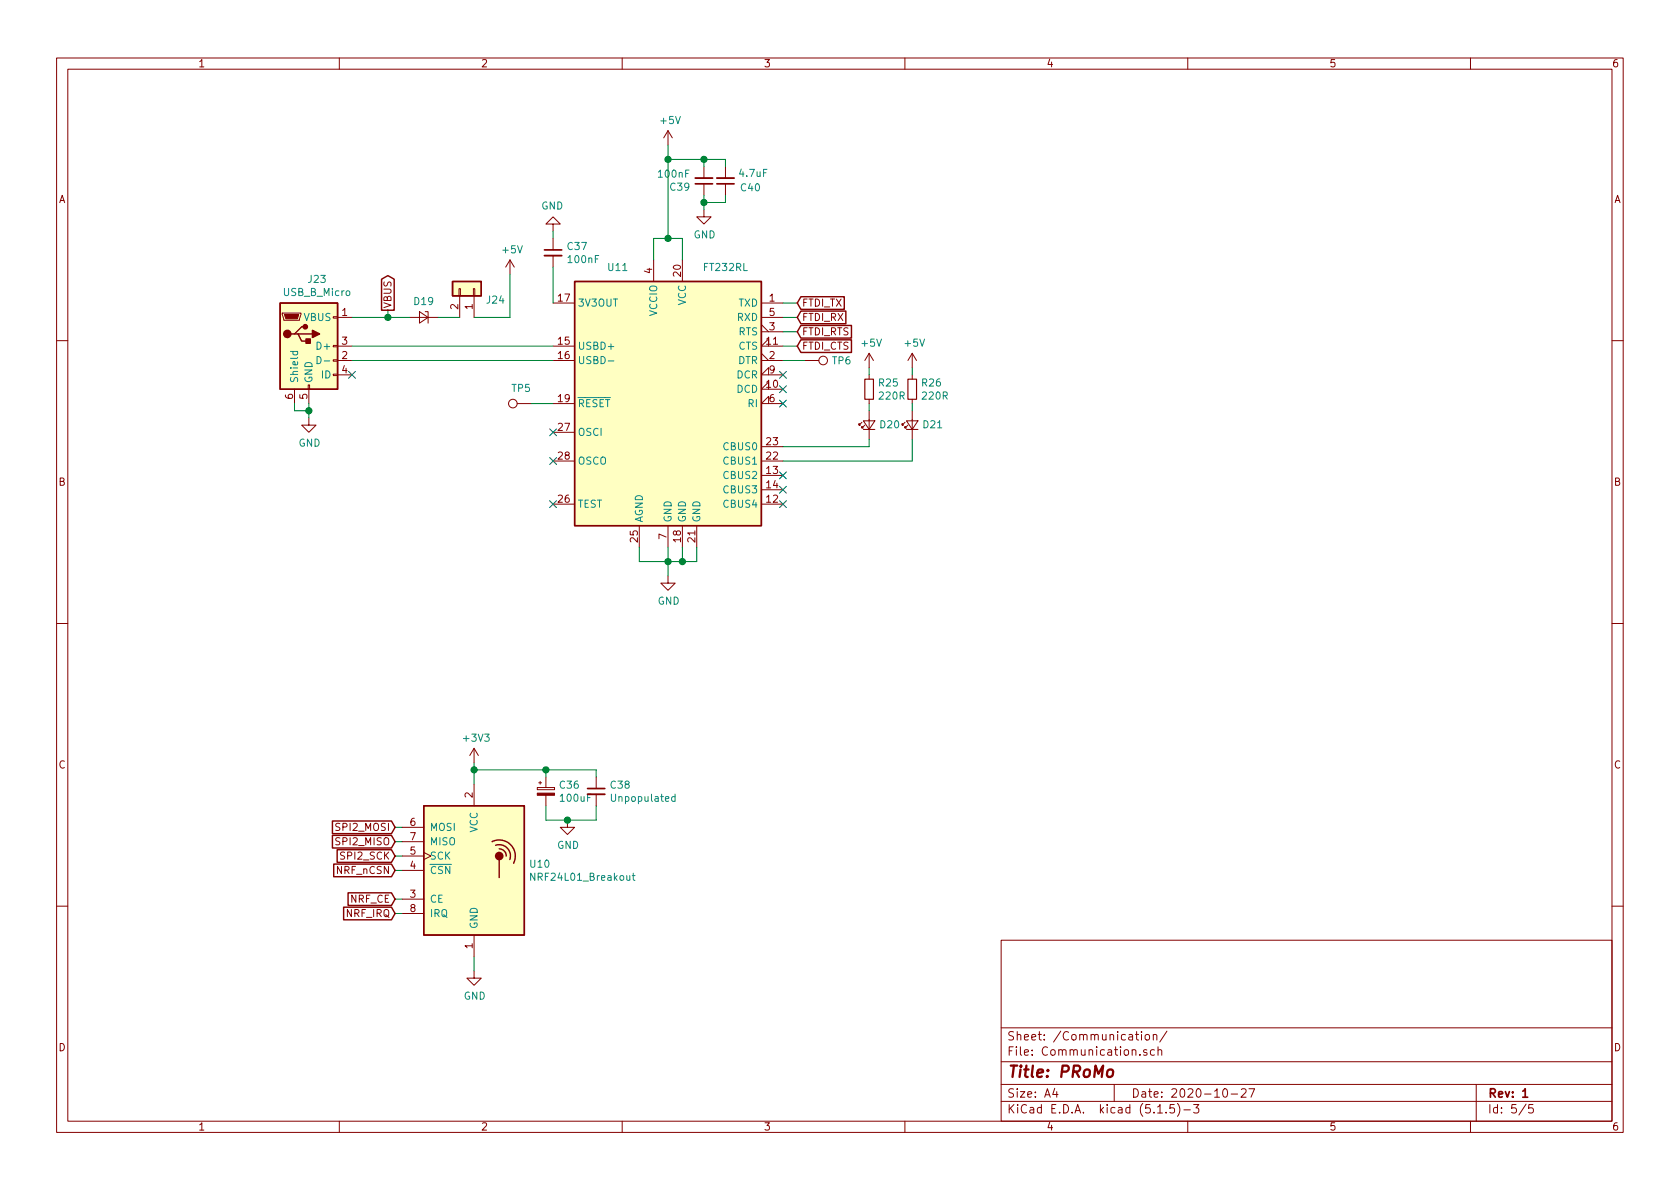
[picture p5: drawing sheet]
EESchema Schematic File Version 4
EELAYER 30 0
EELAYER END
$Descr A4 11693 8268
encoding utf-8
Sheet 5 5
Title "PRoMo"
Date "2020-10-27"
Rev "1"
Comp ""
Comment1 ""
Comment2 ""
Comment3 ""
Comment4 ""
$EndDescr
$Comp
L Interface_USB:FT232RL U?
U 1 1
P 4650 2800
AR Path="/6018A522" Ref="U?"  Part="1" 
AR Path="/6017C7CE/6018A522" Ref="U11"  Part="1" 
F 0 "U11" H 4300 3750 50  0000 C CNN
F 1 "FT232RL" H 5050 3750 50  0000 C CNN
F 2 "Package_SO:SSOP-28_5.3x10.2mm_P0.65mm" H 5750 1900 50  0001 C CNN
F 3 "https://www.ftdichip.com/Support/Documents/DataSheets/ICs/DS_FT232R.pdf" H 4650 2800 50  0001 C CNN
F 4 "C8690" H 4650 2800 50  0001 C CNN "LCSC"
F 5 "Basic" H 4650 2800 50  0001 C CNN "Catalog"
	1    4650 2800
	1    0    0    -1  
$EndComp
Wire Wire Line
	4750 1650 4750 1800
Wire Wire Line
	4550 1800 4550 1650
Wire Wire Line
	4550 1650 4650 1650
$Comp
L Connector:USB_B_Micro J?
U 1 1
P 2150 2400
AR Path="/6018A52B" Ref="J?"  Part="1" 
AR Path="/6017C7CE/6018A52B" Ref="J23"  Part="1" 
F 0 "J23" H 2207 2867 50  0000 C CNN
F 1 "USB_B_Micro" H 2207 2776 50  0000 C CNN
F 2 "Connector_USB:USB_Micro-B_Molex_47346-0001" H 2300 2350 50  0001 C CNN
F 3 "~" H 2300 2350 50  0001 C CNN
	1    2150 2400
	1    0    0    -1  
$EndComp
Wire Wire Line
	2450 2400 3850 2400
Wire Wire Line
	2450 2500 3850 2500
$Comp
L Device:C_Small C?
U 1 1
P 3850 1750
AR Path="/6018A533" Ref="C?"  Part="1" 
AR Path="/6017C7CE/6018A533" Ref="C37"  Part="1" 
F 0 "C37" H 3942 1796 50  0000 L CNN
F 1 "100nF" H 3942 1705 50  0000 L CNN
F 2 "Capacitor_SMD:C_0805_2012Metric_Pad1.15x1.40mm_HandSolder" H 3850 1750 50  0001 C CNN
F 3 "~" H 3850 1750 50  0001 C CNN
F 4 "C49678" H 3850 1750 50  0001 C CNN "LCSC"
F 5 "Basic" H 3850 1750 50  0001 C CNN "Catalog"
	1    3850 1750
	1    0    0    -1  
$EndComp
Wire Wire Line
	3850 1850 3850 2100
$Comp
L power:GND #PWR?
U 1 1
P 3850 1600
AR Path="/6018A53A" Ref="#PWR?"  Part="1" 
AR Path="/6017C7CE/6018A53A" Ref="#PWR0124"  Part="1" 
F 0 "#PWR0124" H 3850 1350 50  0001 C CNN
F 1 "GND" H 3855 1427 50  0000 C CNN
F 2 "" H 3850 1600 50  0001 C CNN
F 3 "" H 3850 1600 50  0001 C CNN
	1    3850 1600
	-1   0    0    1   
$EndComp
Wire Wire Line
	3850 1600 3850 1650
$Comp
L power:GND #PWR?
U 1 1
P 2150 2900
AR Path="/6018A541" Ref="#PWR?"  Part="1" 
AR Path="/6017C7CE/6018A541" Ref="#PWR0120"  Part="1" 
F 0 "#PWR0120" H 2150 2650 50  0001 C CNN
F 1 "GND" H 2155 2727 50  0000 C CNN
F 2 "" H 2150 2900 50  0001 C CNN
F 3 "" H 2150 2900 50  0001 C CNN
	1    2150 2900
	1    0    0    -1  
$EndComp
Wire Wire Line
	2150 2800 2150 2850
Wire Wire Line
	2050 2800 2050 2850
Wire Wire Line
	2050 2850 2150 2850
Connection ~ 2150 2850
Wire Wire Line
	2150 2850 2150 2900
$Comp
L power:GND #PWR?
U 1 1
P 4900 1450
AR Path="/6018A550" Ref="#PWR?"  Part="1" 
AR Path="/6017C7CE/6018A550" Ref="#PWR0128"  Part="1" 
F 0 "#PWR0128" H 4900 1200 50  0001 C CNN
F 1 "GND" H 4905 1277 50  0000 C CNN
F 2 "" H 4900 1450 50  0001 C CNN
F 3 "" H 4900 1450 50  0001 C CNN
	1    4900 1450
	1    0    0    -1  
$EndComp
Connection ~ 4900 1400
Wire Wire Line
	4900 1400 4900 1450
Wire Wire Line
	5050 1400 4900 1400
Wire Wire Line
	4900 1350 4900 1400
$Comp
L Device:C_Small C?
U 1 1
P 4900 1250
AR Path="/6018A55B" Ref="C?"  Part="1" 
AR Path="/6017C7CE/6018A55B" Ref="C39"  Part="1" 
F 0 "C39" H 4992 1296 50  0000 L CNN
F 1 "100nF" H 4992 1205 50  0000 L CNN
F 2 "Capacitor_SMD:C_0805_2012Metric_Pad1.15x1.40mm_HandSolder" H 4900 1250 50  0001 C CNN
F 3 "~" H 4900 1250 50  0001 C CNN
F 4 "C49678" H 4900 1250 50  0001 C CNN "LCSC"
F 5 "Basic" H 4900 1250 50  0001 C CNN "Catalog"
	1    4900 1250
	-1   0    0    1   
$EndComp
Wire Wire Line
	5050 1350 5050 1400
$Comp
L Device:C_Small C?
U 1 1
P 5050 1250
AR Path="/6018A563" Ref="C?"  Part="1" 
AR Path="/6017C7CE/6018A563" Ref="C40"  Part="1" 
F 0 "C40" H 4800 1300 50  0000 L CNN
F 1 "4.7uF" H 4750 1200 50  0000 L CNN
F 2 "Capacitor_SMD:C_0805_2012Metric_Pad1.15x1.40mm_HandSolder" H 5050 1250 50  0001 C CNN
F 3 "~" H 5050 1250 50  0001 C CNN
F 4 "C1779" H 5050 1250 50  0001 C CNN "LCSC"
F 5 "Basic" H 5050 1250 50  0001 C CNN "Catalog"
	1    5050 1250
	-1   0    0    1   
$EndComp
$Comp
L power:+5V #PWR?
U 1 1
P 4650 1000
AR Path="/6018A569" Ref="#PWR?"  Part="1" 
AR Path="/6017C7CE/6018A569" Ref="#PWR0126"  Part="1" 
F 0 "#PWR0126" H 4650 850 50  0001 C CNN
F 1 "+5V" H 4665 1173 50  0000 C CNN
F 2 "" H 4650 1000 50  0001 C CNN
F 3 "" H 4650 1000 50  0001 C CNN
	1    4650 1000
	1    0    0    -1  
$EndComp
Connection ~ 4650 1650
Wire Wire Line
	4650 1650 4750 1650
$Comp
L power:GND #PWR?
U 1 1
P 4650 4000
AR Path="/6018A571" Ref="#PWR?"  Part="1" 
AR Path="/6017C7CE/6018A571" Ref="#PWR0127"  Part="1" 
F 0 "#PWR0127" H 4650 3750 50  0001 C CNN
F 1 "GND" H 4655 3827 50  0000 C CNN
F 2 "" H 4650 4000 50  0001 C CNN
F 3 "" H 4650 4000 50  0001 C CNN
	1    4650 4000
	1    0    0    -1  
$EndComp
Wire Wire Line
	4650 3800 4650 3900
Wire Wire Line
	4850 3800 4850 3900
Wire Wire Line
	4850 3900 4750 3900
Connection ~ 4650 3900
Wire Wire Line
	4650 3900 4650 4000
Wire Wire Line
	4750 3800 4750 3900
Wire Wire Line
	4750 3900 4650 3900
Connection ~ 4750 3900
Wire Wire Line
	4450 3800 4450 3900
Wire Wire Line
	4450 3900 4650 3900
Wire Wire Line
	5450 2100 5550 2100
Wire Wire Line
	5450 2200 5550 2200
Text GLabel 5550 2100 2    50   Input ~ 0
FTDI_TX
Text GLabel 5550 2200 2    50   Input ~ 0
FTDI_RX
$Comp
L Device:LED_Small D?
U 1 1
P 6350 2950
AR Path="/6018A585" Ref="D?"  Part="1" 
AR Path="/6017C7CE/6018A585" Ref="D21"  Part="1" 
F 0 "D21" V 6350 2882 50  0000 R CNN
F 1 "Yellow" V 6305 2882 50  0001 R CNN
F 2 "LED_SMD:LED_0805_2012Metric_Pad1.15x1.40mm_HandSolder" V 6350 2950 50  0001 C CNN
F 3 "~" V 6350 2950 50  0001 C CNN
F 4 "C2296" V 6350 2950 50  0001 C CNN "LCSC"
F 5 "Basic" H 6350 2950 50  0001 C CNN "Catalog"
	1    6350 2950
	0    -1   -1   0   
$EndComp
$Comp
L Device:LED_Small D?
U 1 1
P 6050 2950
AR Path="/6018A58B" Ref="D?"  Part="1" 
AR Path="/6017C7CE/6018A58B" Ref="D20"  Part="1" 
F 0 "D20" V 6050 2882 50  0000 R CNN
F 1 "Yellow" V 6005 2882 50  0001 R CNN
F 2 "LED_SMD:LED_0805_2012Metric_Pad1.15x1.40mm_HandSolder" V 6050 2950 50  0001 C CNN
F 3 "~" V 6050 2950 50  0001 C CNN
F 4 "C2296" V 6050 2950 50  0001 C CNN "LCSC"
F 5 "Basic" H 6050 2950 50  0001 C CNN "Catalog"
	1    6050 2950
	0    -1   -1   0   
$EndComp
Wire Wire Line
	5450 3100 6050 3100
Wire Wire Line
	6050 3100 6050 3050
Wire Wire Line
	5450 3200 6350 3200
Wire Wire Line
	6350 3200 6350 3050
$Comp
L Device:R_Small R?
U 1 1
P 6050 2700
AR Path="/6018A595" Ref="R?"  Part="1" 
AR Path="/6017C7CE/6018A595" Ref="R25"  Part="1" 
F 0 "R25" H 6109 2746 50  0000 L CNN
F 1 "220R" H 6109 2655 50  0000 L CNN
F 2 "Resistor_SMD:R_0805_2012Metric_Pad1.15x1.40mm_HandSolder" H 6050 2700 50  0001 C CNN
F 3 "~" H 6050 2700 50  0001 C CNN
F 4 "C17557" H 6050 2700 50  0001 C CNN "LCSC"
F 5 "Basic" H 6050 2700 50  0001 C CNN "Catalog"
	1    6050 2700
	1    0    0    -1  
$EndComp
$Comp
L Device:R_Small R?
U 1 1
P 6350 2700
AR Path="/6018A59B" Ref="R?"  Part="1" 
AR Path="/6017C7CE/6018A59B" Ref="R26"  Part="1" 
F 0 "R26" H 6409 2746 50  0000 L CNN
F 1 "220R" H 6409 2655 50  0000 L CNN
F 2 "Resistor_SMD:R_0805_2012Metric_Pad1.15x1.40mm_HandSolder" H 6350 2700 50  0001 C CNN
F 3 "~" H 6350 2700 50  0001 C CNN
F 4 "C17557" H 6350 2700 50  0001 C CNN "LCSC"
F 5 "Basic" H 6350 2700 50  0001 C CNN "Catalog"
	1    6350 2700
	1    0    0    -1  
$EndComp
Wire Wire Line
	6050 2800 6050 2850
Wire Wire Line
	6350 2800 6350 2850
$Comp
L power:+5V #PWR?
U 1 1
P 6050 2550
AR Path="/6018A5A3" Ref="#PWR?"  Part="1" 
AR Path="/6017C7CE/6018A5A3" Ref="#PWR0129"  Part="1" 
F 0 "#PWR0129" H 6050 2400 50  0001 C CNN
F 1 "+5V" H 6065 2723 50  0000 C CNN
F 2 "" H 6050 2550 50  0001 C CNN
F 3 "" H 6050 2550 50  0001 C CNN
	1    6050 2550
	1    0    0    -1  
$EndComp
$Comp
L power:+5V #PWR?
U 1 1
P 6350 2550
AR Path="/6018A5A9" Ref="#PWR?"  Part="1" 
AR Path="/6017C7CE/6018A5A9" Ref="#PWR0130"  Part="1" 
F 0 "#PWR0130" H 6350 2400 50  0001 C CNN
F 1 "+5V" H 6365 2723 50  0000 C CNN
F 2 "" H 6350 2550 50  0001 C CNN
F 3 "" H 6350 2550 50  0001 C CNN
	1    6350 2550
	1    0    0    -1  
$EndComp
Wire Wire Line
	6050 2550 6050 2600
Wire Wire Line
	6350 2550 6350 2600
$Comp
L power:+5V #PWR?
U 1 1
P 3550 1900
AR Path="/6018A5B1" Ref="#PWR?"  Part="1" 
AR Path="/6017C7CE/6018A5B1" Ref="#PWR0123"  Part="1" 
F 0 "#PWR0123" H 3550 1750 50  0001 C CNN
F 1 "+5V" H 3565 2073 50  0000 C CNN
F 2 "" H 3550 1900 50  0001 C CNN
F 3 "" H 3550 1900 50  0001 C CNN
	1    3550 1900
	1    0    0    -1  
$EndComp
$Comp
L Device:D_Zener_Small D?
U 1 1
P 2950 2200
AR Path="/6018A5B7" Ref="D?"  Part="1" 
AR Path="/6017C7CE/6018A5B7" Ref="D19"  Part="1" 
F 0 "D19" H 2950 2313 50  0000 C CNN
F 1 "D_Zener_Small" H 2950 2314 50  0001 C CNN
F 2 "Diode_SMD:D_SMA_Handsoldering" V 2950 2200 50  0001 C CNN
F 3 "~" V 2950 2200 50  0001 C CNN
F 4 "C2480" H 2950 2200 50  0001 C CNN "LCSC"
F 5 "Basic" H 2950 2200 50  0001 C CNN "Catalog"
	1    2950 2200
	-1   0    0    -1  
$EndComp
Wire Wire Line
	3300 2200 3550 2200
Wire Wire Line
	3550 2200 3550 1900
Text GLabel 5550 2300 2    50   Input ~ 0
FTDI_RTS
Text GLabel 5550 2400 2    50   Input ~ 0
FTDI_CTS
Wire Wire Line
	5450 2300 5550 2300
Wire Wire Line
	5450 2400 5550 2400
$Comp
L Connector_Generic:Conn_01x02 J?
U 1 1
P 3300 2000
AR Path="/6018A5C3" Ref="J?"  Part="1" 
AR Path="/6017C7CE/6018A5C3" Ref="J24"  Part="1" 
F 0 "J24" V 3218 2080 50  0000 L CNN
F 1 "Conn_01x02" V 3263 2080 50  0001 L CNN
F 2 "Connector_PinHeader_2.54mm:PinHeader_1x02_P2.54mm_Vertical" H 3300 2000 50  0001 C CNN
F 3 "~" H 3300 2000 50  0001 C CNN
	1    3300 2000
	0    1    -1   0   
$EndComp
Wire Wire Line
	3050 2200 3200 2200
Text GLabel 2700 2150 1    50   Output ~ 0
VBUS
Wire Wire Line
	2700 2150 2700 2200
Connection ~ 2700 2200
Wire Wire Line
	2700 2200 2850 2200
NoConn ~ 2450 2600
NoConn ~ 3850 3000
NoConn ~ 3850 3200
NoConn ~ 3850 3500
NoConn ~ 5450 2600
NoConn ~ 5450 2700
NoConn ~ 5450 2800
NoConn ~ 5450 3300
NoConn ~ 5450 3400
NoConn ~ 5450 3500
Text GLabel 2750 5950 0    50   Input ~ 0
SPI2_SCK
Text GLabel 2750 5850 0    50   Input ~ 0
SPI2_MISO
Text GLabel 2750 5750 0    50   Input ~ 0
SPI2_MOSI
Text GLabel 2750 6050 0    50   Input ~ 0
NRF_nCSN
Text GLabel 2750 6250 0    50   Input ~ 0
NRF_CE
Text GLabel 2750 6350 0    50   Input ~ 0
NRF_IRQ
$Comp
L power:+3V3 #PWR?
U 1 1
P 3300 5300
AR Path="/601D387D" Ref="#PWR?"  Part="1" 
AR Path="/6017C7CE/601D387D" Ref="#PWR0121"  Part="1" 
F 0 "#PWR0121" H 3300 5150 50  0001 C CNN
F 1 "+3V3" H 3315 5473 50  0000 C CNN
F 2 "" H 3300 5300 50  0001 C CNN
F 3 "" H 3300 5300 50  0001 C CNN
	1    3300 5300
	1    0    0    -1  
$EndComp
$Comp
L power:GND #PWR?
U 1 1
P 3300 6750
AR Path="/601D3884" Ref="#PWR?"  Part="1" 
AR Path="/6017C7CE/601D3884" Ref="#PWR0122"  Part="1" 
F 0 "#PWR0122" H 3300 6500 50  0001 C CNN
F 1 "GND" H 3305 6577 50  0000 C CNN
F 2 "" H 3300 6750 50  0001 C CNN
F 3 "" H 3300 6750 50  0001 C CNN
	1    3300 6750
	1    0    0    -1  
$EndComp
$Comp
L power:GND #PWR?
U 1 1
P 3950 5700
AR Path="/601D388A" Ref="#PWR?"  Part="1" 
AR Path="/6017C7CE/601D388A" Ref="#PWR0125"  Part="1" 
F 0 "#PWR0125" H 3950 5450 50  0001 C CNN
F 1 "GND" H 3955 5527 50  0000 C CNN
F 2 "" H 3950 5700 50  0001 C CNN
F 3 "" H 3950 5700 50  0001 C CNN
	1    3950 5700
	1    0    0    -1  
$EndComp
$Comp
L Device:C_Small C?
U 1 1
P 4150 5500
AR Path="/601D3890" Ref="C?"  Part="1" 
AR Path="/6017C7CE/601D3890" Ref="C38"  Part="1" 
F 0 "C38" H 4242 5546 50  0000 L CNN
F 1 "Unpopulated" H 4242 5455 50  0000 L CNN
F 2 "Capacitor_SMD:C_0805_2012Metric_Pad1.15x1.40mm_HandSolder" H 4150 5500 50  0001 C CNN
F 3 "~" H 4150 5500 50  0001 C CNN
	1    4150 5500
	1    0    0    -1  
$EndComp
Wire Wire Line
	3300 5300 3300 5350
$Comp
L Device:CP_Small C?
U 1 1
P 3800 5500
AR Path="/601D3897" Ref="C?"  Part="1" 
AR Path="/6017C7CE/601D3897" Ref="C36"  Part="1" 
F 0 "C36" H 3888 5546 50  0000 L CNN
F 1 "100uF" H 3888 5455 50  0000 L CNN
F 2 "Capacitor_THT:CP_Radial_D6.3mm_P2.50mm" H 3800 5500 50  0001 C CNN
F 3 "~" H 3800 5500 50  0001 C CNN
	1    3800 5500
	1    0    0    -1  
$EndComp
Wire Wire Line
	3300 5350 3800 5350
Wire Wire Line
	3800 5350 3800 5400
Wire Wire Line
	3800 5350 4150 5350
Wire Wire Line
	4150 5350 4150 5400
Connection ~ 3800 5350
Wire Wire Line
	3800 5600 3800 5700
Wire Wire Line
	3800 5700 3950 5700
Wire Wire Line
	4150 5600 4150 5700
Wire Wire Line
	4150 5700 3950 5700
Connection ~ 3950 5700
Wire Wire Line
	2750 5750 2800 5750
Wire Wire Line
	2750 5850 2800 5850
Wire Wire Line
	2750 5950 2800 5950
Wire Wire Line
	2750 6050 2800 6050
Wire Wire Line
	2750 6250 2800 6250
Wire Wire Line
	2750 6350 2800 6350
Wire Wire Line
	4650 1000 4650 1100
Wire Wire Line
	2450 2200 2700 2200
Wire Wire Line
	5050 1150 5050 1100
Wire Wire Line
	5050 1100 4900 1100
Connection ~ 4650 1100
Wire Wire Line
	4650 1100 4650 1650
Wire Wire Line
	4900 1150 4900 1100
Connection ~ 4900 1100
Wire Wire Line
	4900 1100 4650 1100
$Comp
L Connector:TestPoint TP6
U 1 1
P 5600 2500
F 0 "TP6" V 5600 2688 50  0000 L CNN
F 1 "TestPoint" V 5645 2688 50  0001 L CNN
F 2 "TestPoint:TestPoint_Pad_D1.5mm" H 5800 2500 50  0001 C CNN
F 3 "~" H 5800 2500 50  0001 C CNN
	1    5600 2500
	0    1    1    0   
$EndComp
Wire Wire Line
	5600 2500 5450 2500
$Comp
L Connector:TestPoint TP5
U 1 1
P 3700 2800
F 0 "TP5" V 3803 2872 50  0000 C CNN
F 1 "TestPoint" V 3745 2988 50  0001 L CNN
F 2 "TestPoint:TestPoint_Pad_D1.5mm" H 3900 2800 50  0001 C CNN
F 3 "~" H 3900 2800 50  0001 C CNN
	1    3700 2800
	0    -1   -1   0   
$EndComp
Wire Wire Line
	3850 2800 3700 2800
$Comp
L RF:NRF24L01_Breakout U10
U 1 1
P 3300 6050
F 0 "U10" H 3680 6096 50  0000 L CNN
F 1 "NRF24L01_Breakout" H 3680 6005 50  0000 L CNN
F 2 "RF_Module:nRF24L01_Breakout" H 3450 6650 50  0001 L CIN
F 3 "http://www.nordicsemi.com/eng/content/download/2730/34105/file/nRF24L01_Product_Specification_v2_0.pdf" H 3300 5950 50  0001 C CNN
	1    3300 6050
	1    0    0    -1  
$EndComp
Wire Wire Line
	3300 5350 3300 5450
Connection ~ 3300 5350
Wire Wire Line
	3300 6650 3300 6750
$EndSCHEMATC
